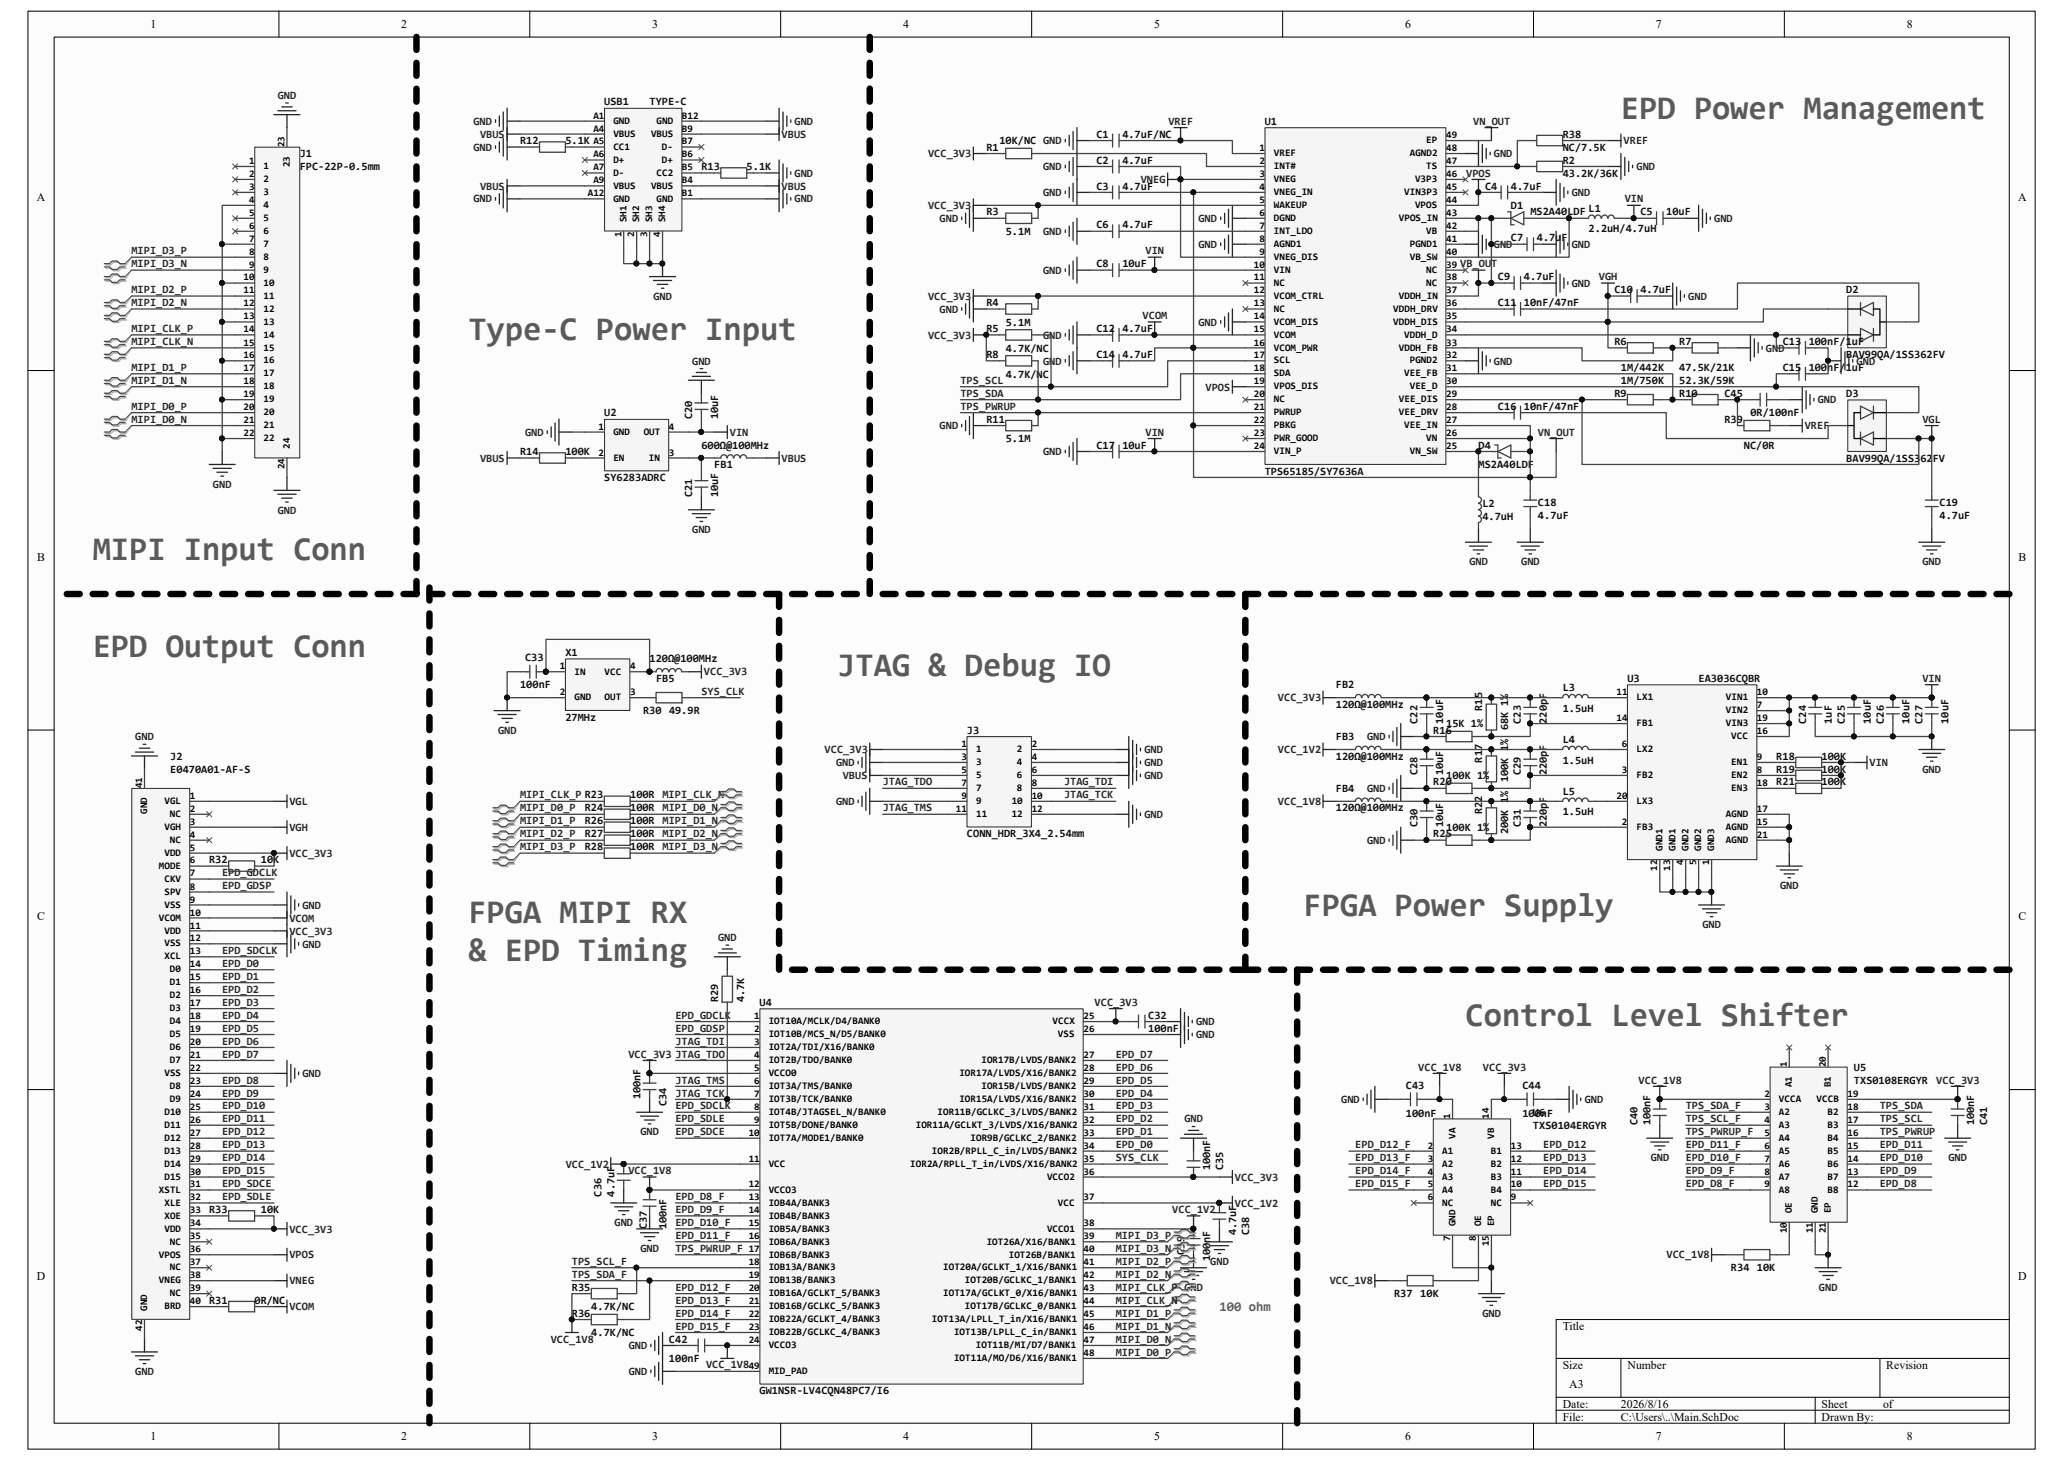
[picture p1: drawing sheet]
# Altium project Pomo_DriverBoard.PrjPcb
1 sheet, 109 parts. Net scope: global (net labels, ports and power ports of the same name join across sheets).
Board file: PCB.PcbDoc

## Sheet Main.SchDoc
size A3

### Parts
C1  4.7uF/NC  [Capacitor-0402]
C2  4.7uF  [Capacitor-0805]
C3  4.7uF  [Capacitor-0805]
C4  4.7uF  [Capacitor-0805]
C5  10uF  [Capacitor-0603]
C6  4.7uF  [Capacitor-0402]
C7  4.7uF  [Capacitor-0805]
C8  10uF  [Capacitor-0603]
C9  4.7uF  [Capacitor-0805]
C10  4.7uF  [Capacitor-0805]
C11  10nF/47nF  [Capacitor-0402]
C12  4.7uF  [Capacitor-0402]
C13  100nF/1uF  [Capacitor-0402]
C14  4.7uF  [Capacitor-0805]
C15  100nF/1uF  [Capacitor-0402]
C16  10nF/47nF  [Capacitor-0402]
C17  10uF  [Capacitor-0603]
C18  4.7uF  [Capacitor-0805]
C19  4.7uF  [Capacitor-0805]
C20  10uF  [Capacitor-0402]
C21  10uF  [Capacitor-0402]
C22  10uF  [Capacitor-0402]
C23  220pF  [Capacitor-0402]
C24  1uF  [Capacitor-0402]
C25  10uF  [Capacitor-0402]
C26  10uF  [Capacitor-0402]
C27  10uF  [Capacitor-0402]
C28  10uF  [Capacitor-0402]
C29  220pF  [Capacitor-0402]
C30  10uF  [Capacitor-0402]
C31  220pF  [Capacitor-0402]
C32  100nF  [Capacitor-0402]
C33  100nF  [Capacitor-0402]
C34  100nF  [Capacitor-0402]
C35  100nF  [Capacitor-0402]
C36  4.7uF  [Capacitor-0402]
C37  100nF  [Capacitor-0402]
C38  4.7uF  [Capacitor-0402]
C39  100nF  [Capacitor-0402]
C40  100nF  [Capacitor-0402]
C41  100nF  [Capacitor-0402]
C42  100nF  [Capacitor-0402]
C43  100nF  [Capacitor-0402]
C44  100nF  [Capacitor-0402]
C45  0R/100nF  [Capacitor-0402]
D1  MS2A40LDF  [MS2A40LDF-DFN-2_1.6x1.0mm]
D2  BAV99QA/1SS362FV  [BAV99QA-DFN-3_1.1x1.0mm]
D3  BAV99QA/1SS362FV  [BAV99QA-DFN-3_1.1x1.0mm]
D4  MS2A40LDF  [MS2A40LDF-DFN-2_1.6x1.0mm]
FB1  600Ω@100MHz  [Ferrite Bead-0603]
FB2  120Ω@100MHz  [Ferrite Bead-0402]
FB3  120Ω@100MHz  [Ferrite Bead-0402]
FB4  120Ω@100MHz  [Ferrite Bead-0402]
FB5  120Ω@100MHz  [Ferrite Bead-0402]
J1  FPC-22P-0.5mm  [HC-FPC-05-10-22RLTAG]
J2  E0470A01-AF-S  [E0470A01-AF-S]
J3  CONN_HDR_3X4_2.54mm  [CONN_HDR_3X4_2.54mm]
L1  2.2uH/4.7uH  [Inductor-2016]
L2  4.7uH  [Inductor-2016]
L3  1.5uH  [Inductor-2016]
L4  1.5uH  [Inductor-2016]
L5  1.5uH  [Inductor-2016]
R1  10K/NC  [Resistor-0402]
R2  43.2K/36K  [Resistor-0402]
R3  5.1M  [Resistor-0402]
R4  5.1M  [Resistor-0402]
R5  4.7K/NC  [Resistor-0402]
R6  1M/442K  [Resistor-0402]
R7  47.5K/21K  [Resistor-0402]
R8  4.7K/NC  [Resistor-0402]
R9  1M/750K  [Resistor-0402]
R10  52.3K/59K  [Resistor-0402]
R11  5.1M  [Resistor-0402]
R12  5.1K  [Resistor-0402]
R13  5.1K  [Resistor-0402]
R14  100K  [Resistor-0402]
R15  68K 1%  [Resistor-0402]
R16  15K 1%  [Resistor-0402]
R17  100K 1%  [Resistor-0402]
R18  100K  [Resistor-0402]
R19  100K  [Resistor-0402]
R20  100K 1%  [Resistor-0402]
R21  100K  [Resistor-0402]
R22  200K 1%  [Resistor-0402]
R23  100R  [Resistor-0402]
R24  100R  [Resistor-0402]
R25  100K 1%  [Resistor-0402]
R26  100R  [Resistor-0402]
R27  100R  [Resistor-0402]
R28  100R  [Resistor-0402]
R29  4.7K  [Resistor-0402]
R30  49.9R  [Resistor-0402]
R31  0R/NC  [Resistor-0402]
R32  10K  [Resistor-0402]
R33  10K  [Resistor-0402]
R34  10K  [Resistor-0402]
R35  4.7K/NC  [Resistor-0402]
R36  4.7K/NC  [Resistor-0402]
R37  10K  [Resistor-0402]
R38  NC/7.5K  [Resistor-0402]
R39  NC/0R  [Resistor-0402]
U1  TPS65185/SY7636A  [TPS65185-VQFN-48_6x6mm]
U2  SY6283ADRC  [SY6283ADRC-dfn-4_1.2x1.6mm]
U3  EA3036CQBR  [EA3036-QFN-20]
U4  GW1NSR-LV4CQN48PC7/I6  [GW1NSR-LV4CQN48P-QFN-48_6X6]
U5  TXS0108ERGYR  [TXS0108E-VQFN-20-3.5x4.5mm]
U6  TXS0104ERGYR  [TXS0104E-VQFN-14-3.5x3.5mm]
USB1  TYPE-C  [TYPE-C-16P]
X1  27MHz  [Oscillator-2016]

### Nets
GND: C1.1 C2.1 C3.1 C4.2 C5.2 C6.1 C7.2 C8.1 C9.2 C10.2 C12.1 C13.2 C14.1 C15.2 C17.1 C18.1 C19.1 C20.2 C21.1 C22.1 C24.1 C25.1 C26.1 C27.1 C28.1 C30.1 C32.2 C33.2 C34.1 C35.2 C36.1 C37.1 C38.1 C39.1 C40.1 C41.1 C42.2 C43.2 C44.1 C45.1 J1.4 J1.7 J1.10 J1.13 J1.16 J1.19 J1.22 J1.23 J1.24 J2.9(VSS) J2.12(VSS) J2.22(VSS) J2.41(GND) J2.42(GND) J3.2 J3.3 J3.4 J3.6 J3.9 J3.12 L2.2 R2.1 R3.2 R4.2 R7.1 R11.2 R12.2 R13.1 R16.2 R20.2 R25.2 R29.2 U1.6(DGND) U1.8(AGND1) U1.14(VCOM_DIS) U1.32(PGND2) U1.41(PGND1) U1.48(AGND2) U2.1(GND) U3.1(GND3) U3.4(GND2) U3.5(GND2) U3.12(GND1) U3.13(GND1) U3.15(AGND) U3.17(AGND) U3.21(AGND) U4.26(VSS) U4.49(MID_PAD) U5.11(GND) U5.21(EP) U6.7(GND) U6.15(EP) USB1.1(SH1) USB1.2(SH2) USB1.3(SH3) USB1.4(SH4) USB1.A1(GND) USB1.A12(GND) USB1.B1(GND) USB1.B12(GND) X1.2(GND)
VB_OUT: C7.1 C9.1 D1.1 U1.37(VDDH_IN) U1.42(VB) U1.43(VPOS_IN)
VBUS: FB1.2 J3.5 R14.2 USB1.A4(VBUS) USB1.A9(VBUS) USB1.B4(VBUS) USB1.B9(VBUS)
VCC_1V2: C36.2 C38.2 C39.2 FB3.1 U4.11(VCC) U4.37(VCC) U4.38(VCCO1)
VCC_1V8: C37.2 C40.2 C42.1 C43.1 FB4.1 R34.2 R35.2 R36.2 R37.2 U4.12(VCCO3) U4.24(VCCO3) U5.2(VCCA) U6.1(VA)
VCC_3V3: C32.1 C34.2 C35.1 C41.2 C44.2 FB2.1 FB5.2 J2.5(VDD) J2.11(VDD) J2.34(VDD) J3.1 R1.2 R3.1 R4.1 R5.2 R8.2 R32.1 R33.1 U1.5(WAKEUP) U1.12(VCOM_CTRL) U4.5(VCCO0) U4.25(VCCX) U4.36(VCCO2) U5.19(VCCB) U6.14(VB)
VCOM: C12.2 J2.10(VCOM) R31.1 U1.15(VCOM)
VGH: C10.1 D2.2 J2.3(VGH) R6.2 U1.35(VDDH_DIS)
VGL: C19.2 D3.1 J2.1(VGL) R9.2 U1.29(VEE_DIS)
VIN: C5.1 C8.2 C17.2 C20.1 C24.2 C25.2 C26.2 C27.2 L1.2 R18.1 R19.1 R21.1 U1.10(VIN) U1.24(VIN_P) U2.4(OUT) U3.7(VIN2) U3.10(VIN1) U3.16(VCC) U3.19(VIN3)
VN_OUT: C3.2 C14.2 C18.2 D4.2 U1.4(VNEG_IN) U1.16(VCOM_PWR) U1.22(PBKG) U1.26(VN) U1.27(VEE_IN) U1.49(EP)
VNEG: C2.2 J2.38(VNEG) U1.3(VNEG) U1.9(VNEG_DIS)
VPOS: C4.1 J2.36(VPOS) U1.19(VPOS_DIS) U1.44(VPOS)
VREF: C1.2 R38.1 R39.1 U1.1(VREF)
EPD_D0: J2.14(D0) U4.34(IOR2B/RPLL_C_in/LVDS/BANK2)
EPD_D1: J2.15(D1) U4.33(IOR9B/GCLKC_2/BANK2)
EPD_D2: J2.16(D2) U4.32(IOR11A/GCLKT_3/LVDS/X16/BANK2)
EPD_D3: J2.17(D3) U4.31(IOR11B/GCLKC_3/LVDS/BANK2)
EPD_D4: J2.18(D4) U4.30(IOR15A/LVDS/X16/BANK2)
EPD_D5: J2.19(D5) U4.29(IOR15B/LVDS/BANK2)
EPD_D6: J2.20(D6) U4.28(IOR17A/LVDS/X16/BANK2)
EPD_D7: J2.21(D7) U4.27(IOR17B/LVDS/BANK2)
EPD_D8: J2.23(D8) U5.12(B8)
EPD_D8_F: U4.13(IOB4A/BANK3) U5.9(A8)
EPD_D9: J2.24(D9) U5.13(B7)
EPD_D9_F: U4.14(IOB4B/BANK3) U5.8(A7)
EPD_D10: J2.25(D10) U5.14(B6)
EPD_D10_F: U4.15(IOB5A/BANK3) U5.7(A6)
EPD_D11: J2.26(D11) U5.15(B5)
EPD_D11_F: U4.16(IOB6A/BANK3) U5.6(A5)
EPD_D12: J2.27(D12) U6.13(B1)
EPD_D12_F: U4.20(IOB16A/GCLKT_5/BANK3) U6.2(A1)
EPD_D13: J2.28(D13) U6.12(B2)
EPD_D13_F: U4.21(IOB16B/GCLKC_5/BANK3) U6.3(A2)
EPD_D14: J2.29(D14) U6.11(B3)
EPD_D14_F: U4.22(IOB22A/GCLKT_4/BANK3) U6.4(A3)
EPD_D15: J2.30(D15) U6.10(B4)
EPD_D15_F: U4.23(IOB22B/GCLKC_4/BANK3) U6.5(A4)
EPD_GDCLK: J2.7(CKV) U4.1(IOT10A/MCLK/D4/BANK0)
EPD_GDSP: J2.8(SPV) U4.2(IOT10B/MCS_N/D5/BANK0)
EPD_SDCE: J2.31(XSTL) U4.10(IOT7A/MODE1/BANK0)
EPD_SDCLK: J2.13(XCL) U4.8(IOT4B/JTAGSEL_N/BANK0)
EPD_SDLE: J2.32(XLE) U4.9(IOT5B/DONE/BANK0)
JTAG_TCK: J3.10 R29.1 U4.7(IOT3B/TCK/BANK0)
JTAG_TDI: J3.8 U4.3(IOT2A/TDI/X16/BANK0)
JTAG_TDO: J3.7 U4.4(IOT2B/TDO/BANK0)
JTAG_TMS: J3.11 U4.6(IOT3A/TMS/BANK0)
MIPI_CLK_N: J1.15 R23.1 U4.44(IOT17B/GCLKC_0/BANK1)
MIPI_CLK_P: J1.14 R23.2 U4.43(IOT17A/GCLKT_0/X16/BANK1)
MIPI_D0_N: J1.21 R24.1 U4.47(IOT11B/MI/D7/BANK1)
MIPI_D0_P: J1.20 R24.2 U4.48(IOT11A/MO/D6/X16/BANK1)
MIPI_D1_N: J1.18 R26.1 U4.46(IOT13B/LPLL_C_in/BANK1)
MIPI_D1_P: J1.17 R26.2 U4.45(IOT13A/LPLL_T_in/X16/BANK1)
MIPI_D2_N: J1.12 R27.1 U4.42(IOT20B/GCLKC_1/BANK1)
MIPI_D2_P: J1.11 R27.2 U4.41(IOT20A/GCLKT_1/X16/BANK1)
MIPI_D3_N: J1.9 R28.1 U4.40(IOT26B/BANK1)
MIPI_D3_P: J1.8 R28.2 U4.39(IOT26A/X16/BANK1)
SYS_CLK: R30.1 U4.35(IOR2A/RPLL_T_in/LVDS/X16/BANK2)
TPS_PWRUP: R11.1 U1.21(PWRUP) U5.16(B4)
TPS_PWRUP_F: U4.17(IOB6B/BANK3) U5.5(A4)
TPS_SCL: R5.1 U1.17(SCL) U5.17(B3)
TPS_SCL_F: R35.1 U4.18(IOB13A/BANK3) U5.4(A3)
TPS_SDA: R8.1 U1.18(SDA) U5.18(B2)
TPS_SDA_F: R36.1 U4.19(IOB13B/BANK3) U5.3(A2)
NetC6_2: C6.2 U1.7(INT_LDO)
NetC11_1: C11.1 U1.36(VDDH_DRV)
NetC11_2: C11.2 D2.3
NetC13_1: C13.1 D2.1 U1.34(VDDH_D)
NetC15_1: C15.1 D3.2 U1.30(VEE_D)
NetC16_1: C16.1 U1.28(VEE_DRV)
NetC16_2: C16.2 D3.3
NetC21_2: C21.2 FB1.1 U2.3(IN)
NetC22_2: C22.2 C23.2 FB2.2 L3.1 R15.2
NetC23_1: C23.1 R15.1 R16.1 U3.14(FB1)
NetC28_2: C28.2 C29.2 FB3.2 L4.1 R17.2
NetC29_1: C29.1 R17.1 R20.1 U3.3(FB2)
NetC30_2: C30.2 C31.2 FB4.2 L5.1 R22.2
NetC31_1: C31.1 R22.1 R25.1 U3.2(FB3)
NetC33_1: C33.1 FB5.1 X1.1(IN) X1.4(VCC)
NetC45_2: C45.2 R10.1 R39.2
NetD1_2: D1.2 L1.1 U1.40(VB_SW)
NetD4_1: D4.1 L2.1 U1.25(VN_SW)
NetJ2_6: J2.6(MODE) R32.2
NetJ2_33: J2.33(XOE) R33.2
NetJ2_40: J2.40(BRD) R31.2
NetL3_2: L3.2 U3.11(LX1)
NetL4_2: L4.2 U3.6(LX2)
NetL5_2: L5.2 U3.20(LX3)
NetR1_1: R1.1 U1.2(INT#)
NetR2_2: R2.2 R38.2 U1.47(TS)
NetR6_1: R6.1 R7.2 U1.33(VDDH_FB)
NetR9_1: R9.1 R10.2 U1.31(VEE_FB)
NetR12_1: R12.1 USB1.A5(CC1)
NetR13_2: R13.2 USB1.B5(CC2)
NetR14_1: R14.1 U2.2(EN)
NetR18_2: R18.2 U3.9(EN1)
NetR19_2: R19.2 U3.8(EN2)
NetR21_2: R21.2 U3.18(EN3)
NetR30_2: R30.2 X1.3(OUT)
NetR34_1: R34.1 U5.10(OE)
NetR37_1: R37.1 U6.8(OE)

Not connected (* = marked no-connect by the designer): J1 1* 2* 3* 5* 6*; J2 2(NC)* 4(NC)* 35(NC)* 37(NC)* 39(NC)*; U1 11(NC)* 13(NC)* 20(NC)* 23(PWR_GOOD)* 38(NC)* 39(NC)* 45(VIN3P3)* 46(V3P3)*; U5 1(A1)* 20(B1)*; U6 6(NC)* 9(NC)*; USB1 A6(D+)* A7(D-)* B6(D+)* B7(D-)*

### Layout directives
differential pair: MIPI_CLK_N, MIPI_CLK_P, MIPI_D0_N, MIPI_D0_P, MIPI_D1_N, MIPI_D1_P, MIPI_D2_N, MIPI_D2_P, MIPI_D3_N, MIPI_D3_P

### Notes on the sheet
- EPD Power Management
- Type-C Power Input
- MIPI Input Conn
- EPD Output Conn
- JTAG & Debug IO
- FPGA MIPI RX
- & EPD Timing
- FPGA Power Supply
- (near U5) Control Level Shifter
- 100 ohm
